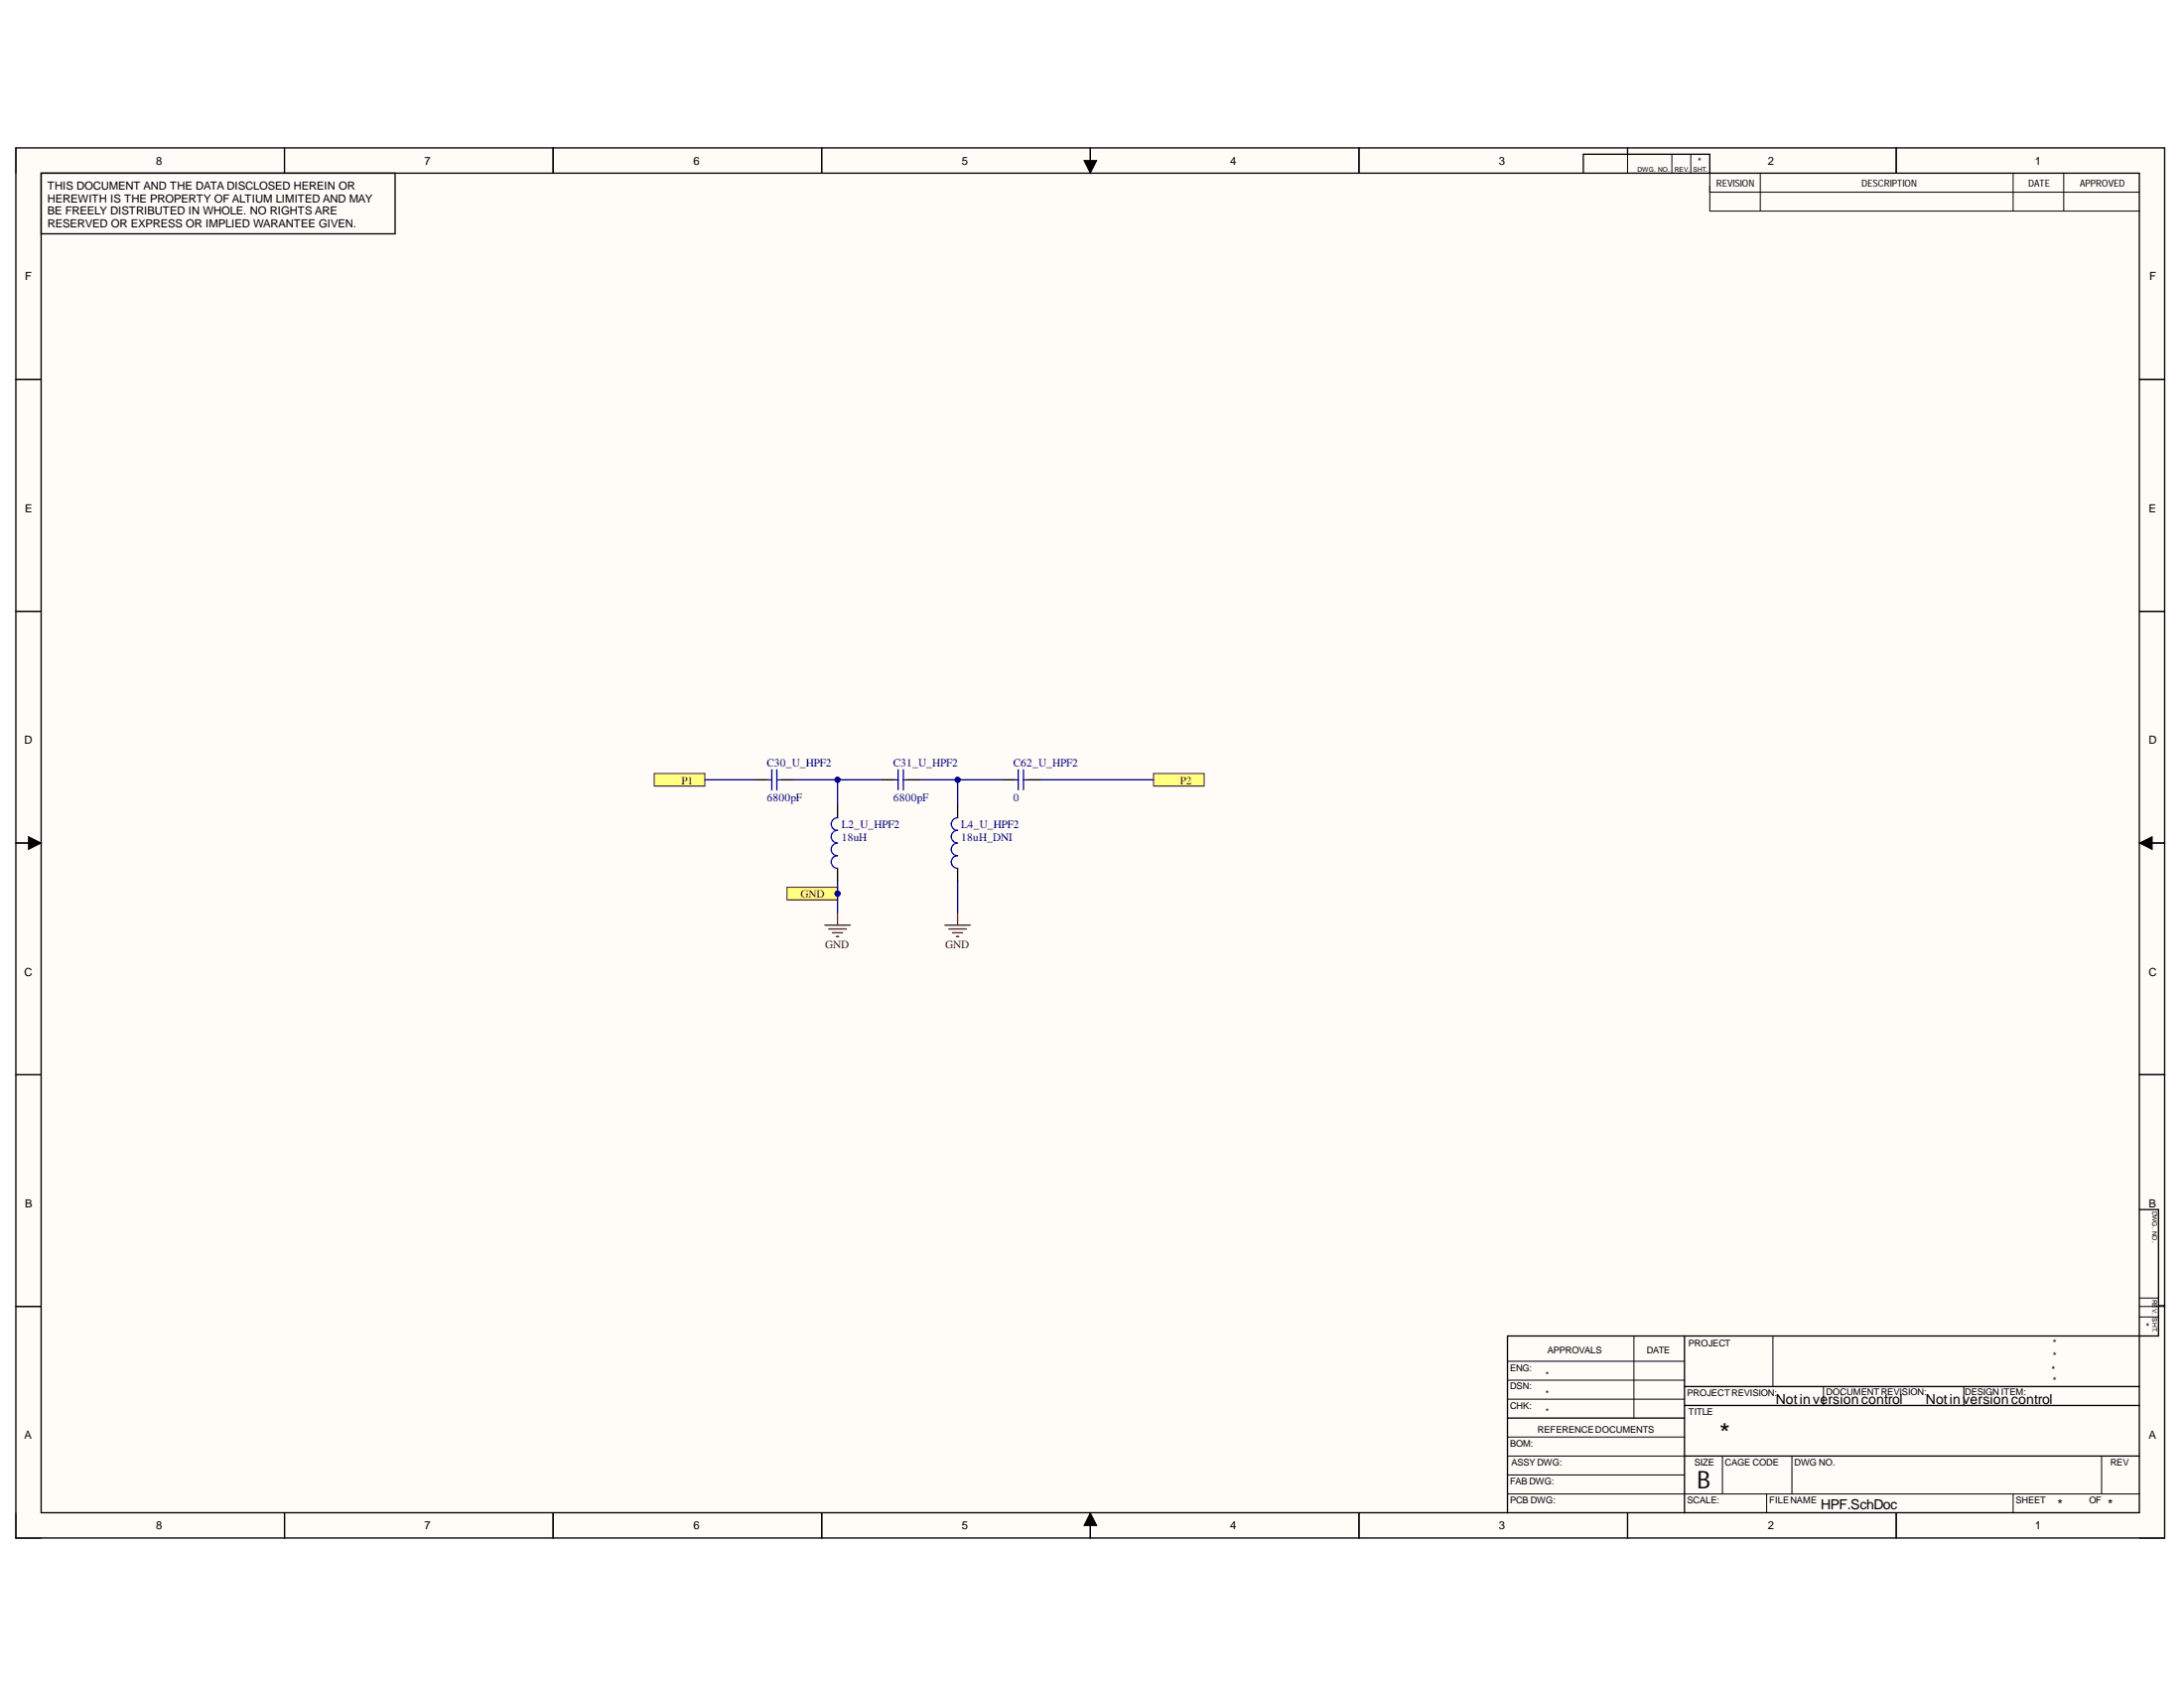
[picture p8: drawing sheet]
<svg xmlns="http://www.w3.org/2000/svg" width="279mm" height="216mm" viewBox="0 0 279 216" stroke-linecap="round" stroke-linejoin="round" font-family="sans-serif">
<g fill="#fffcf8">
<path d="M2 18.9h274.9v177.8h-274.9z" fill-rule="evenodd"/>
<path d="M5.3 22.1h268.4v171.4h-268.4z" fill-rule="evenodd"/>
</g>
<g fill="none" stroke="#000" stroke-width=".13">
<path d="M2 18.9v3.2M36.4 18.9v3.2M70.8 18.9v3.2M105.1 18.9v3.2M139.5 18.9v3.2M173.9 18.9v3.2M208.2 18.9v3.2M213.9 19.7v2.4M216.3 19.7v2.4M242.6 18.9v3.2M138.7 20.5h1.6l-.8 1.6zM218.7 22.1v4.9h55"/>
<path d="M218.7 24.6h55M225.2 22.1v4.9M257.5 22.1v4.9M264 22.1v4.9M2 48.5h3.3M273.7 48.5h3.2M2 78.2h3.3M273.7 78.2h3.2M2 107.8h3.3M3.6 107l1.7 .8-1.7 .8zM273.7 107.8l1.6-.8v1.6zM273.7 107.8h3.2"/>
<path d="M2 137.5h3.3M273.7 137.5h3.2M2 167.1h3.3M192.9 176.5h22.6M192.9 174.1h22.6M192.9 179h22.6M209 170.9v10.5M226.8 170.9v6.4M233.3 177.3v2.5M251.2 177.3v2.5M273.7 167.1h3.2M273.7 168.4h2.4"/>
<path d="M273.7 166h2.4M2 193.5v3.2h3.3M36.4 193.5v3.2M70.8 193.5v3.2M105.1 193.5v3.2M139.5 193.5l.8 1.6h-1.6zM139.5 193.5v3.2M173.9 193.5v3.2M192.9 191.1h80.8M192.9 186.2h22.6M192.9 183.8h22.6M192.9 188.7h22.6"/>
<path d="M208.2 193.5v3.2M220.4 186.2v4.9M226 191.1v2.4M229.2 186.2v4.9M242.6 193.5v3.2M257.5 191.1v2.4M268.9 186.2v4.9M273.7 196.7h3.2"/>
</g>
<g fill="none" stroke="#000" stroke-width=".17">
<path d="M2 18.9h274.9v177.8h-274.9zM36.4 18.9v3.2M70.8 18.9v3.2M105.1 18.9v3.2M139.5 18.9v3.2M173.9 18.9v3.2M208.2 18.9v.8M242.6 18.9v3.2M5.3 22.1h268.4v171.4h-268.4zM50.5 22.1v7.8h-45.2M202.6 22.1v-2.4h16.1v2.4M2 48.5h3.3"/>
<path d="M273.7 48.5h3.2M2 78.2h3.3M273.7 78.2h3.2M2 107.8h3.3M273.7 107.8h3.2M2 137.5h3.3M273.7 137.5h3.2M273.7 154.7h2.4v16.2h-83.2v22.6M2 167.1h3.3M215.5 177.3h58.2M215.5 170.9v22.6M215.5 179.8h58.2"/>
<path d="M276.1 167h.8M36.4 193.5v3.2M70.8 193.5v3.2M105.1 193.5v3.2M139.5 193.5v3.2M173.9 193.5v3.2M192.9 181.4h22.6M208.2 193.5v3.2M215.5 186.2h58.2M242.6 193.5v3.2"/>
</g>
<path d="M138.7 20.5h1.6l-.8 1.6zM3.6 107l1.7 .8-1.7 .8zM273.7 107.8l1.6-.8v1.6zM139.5 193.5l.8 1.6h-1.6z" fill="#000"/>
<path d="M83.7 98.9h6.5v1.6h-6.5z" fill-rule="evenodd" fill="#ffff80"/>
<path d="M83.7 98.9h6.5v1.6h-6.5z" fill="none" stroke="#800000" stroke-width=".13"/>
<path d="M147.6 98.9h6.4v1.6h-6.4z" fill-rule="evenodd" fill="#ffff80"/>
<path d="M147.6 98.9h6.4v1.6h-6.4z" fill="none" stroke="#800000" stroke-width=".13"/>
<path d="M105.5 118.3h3.3M106 118.8h2.3M106.5 119.3h1.3M107 119.8h.3M107.1 116.7v1.6" fill="none" stroke="#800000" stroke-width=".17"/>
<path d="M100.7 113.5h6.4v1.6h-6.4z" fill-rule="evenodd" fill="#ffff80"/>
<path d="M100.7 113.5h6.4v1.6h-6.4z" fill="none" stroke="#800000" stroke-width=".13"/>
<circle cx="107.1" cy="114.3" r=".32" fill="#000080"/>
<circle cx="107.1" cy="114.3" r=".32" fill="none" stroke="#000080" stroke-width=".13"/>
<path d="M90.2 99.7h6.4M101.5 99.7h11.3" fill="none" stroke="#000080" stroke-width=".17"/>
<circle cx="107.1" cy="99.7" r=".32" fill="#000080"/>
<circle cx="107.1" cy="99.7" r=".32" fill="none" stroke="#000080" stroke-width=".13"/>
<path d="M107.1 99.7v3.3" fill="none" stroke="#000080" stroke-width=".17"/>
<circle cx="107.1" cy="99.7" r=".32" fill="#000080"/>
<circle cx="107.1" cy="99.7" r=".32" fill="none" stroke="#000080" stroke-width=".13"/>
<path d="M107.1 112.7v4" fill="none" stroke="#000080" stroke-width=".17"/>
<circle cx="107.1" cy="114.3" r=".32" fill="#000080"/>
<circle cx="107.1" cy="114.3" r=".32" fill="none" stroke="#000080" stroke-width=".13"/>
<path d="M122.5 99.7v3.3M133 99.7h14.6M122.5 112.7v4" fill="none" stroke="#000080" stroke-width=".17"/>
<path d="M120.9 118.3h3.2M121.4 118.8h2.2M121.9 119.3h1.3M122.3 119.8h.4M122.5 116.7v1.6" fill="none" stroke="#800000" stroke-width=".17"/>
<circle cx="122.5" cy="99.7" r=".32" fill="#000080"/>
<circle cx="122.5" cy="99.7" r=".32" fill="none" stroke="#000080" stroke-width=".13"/>
<path d="M96.6 99.7h1.7M99.9 99.7h1.6M112.8 99.7h1.6M116 99.7h1.7M128.2 99.7h1.6M131.4 99.7h1.6M107.1 103v1.6M107.1 111.1v1.6M122.5 103v1.6M122.5 111.1v1.6" fill="none" stroke="#000" stroke-width=".17"/>
<g fill="none" stroke="#00f" stroke-width=".17">
<path d="M98.3 99.7h.4M98.7 98.4v2.6M99.4 99.7h.5M99.4 98.4v2.6M114.4 99.7h.5M114.9 98.4v2.6M115.6 98.4v2.6M115.6 99.7h.4M129.8 99.7h.5M130.3 98.4v2.6M130.9 99.7h.5M130.9 98.4v2.6"/>
<path d="M107.1 104.6a.81 .81 0 0 0-.8 .8 .81 .81 0 0 0 .8 .8 .81 .81 0 0 0-.8 .8 .81 .81 0 0 0 .8 .8 .81 .81 0 0 0-.8 .8 .81 .81 0 0 0 .8 .8 .81 .81 0 0 0-.8 .9 .81 .81 0 0 0 .8 .8M122.5 104.6a.81 .81 0 0 0-.8 .8 .81 .81 0 0 0 .8 .8 .81 .81 0 0 0-.8 .8 .81 .81 0 0 0 .8 .8 .81 .81 0 0 0-.8 .8 .81 .81 0 0 0 .8 .8 .81 .81 0 0 0-.8 .9 .81 .81 0 0 0 .8 .8"/>
</g>
<path d="M117.7 99.7h10.5" fill="none" stroke="#000080" stroke-width=".17"/>
<circle cx="122.5" cy="99.7" r=".32" fill="#000080"/>
<circle cx="122.5" cy="99.7" r=".32" fill="none" stroke="#000080" stroke-width=".13"/>
<text font-size="3.5" x="220" y="184.6">*</text>
<text font-size="3.1" x="217.1" y="190.4">B</text>
<g font-size="1.8">
<text x="227.2" y="179.6">Notinversioncontrol</text>
<text x="246.4" y="179.6">Notinversioncontrol</text>
<text x="232.9" y="193.1">HPF.SchDoc</text>
<text x="263.2" y="193.1">*</text>
<text x="269.6" y="193.1">*</text>
</g>
<g font-size="1.4">
<text x="20" y="21.1">8</text>
<text x="54.3" y="21.1">7</text>
<text x="88.7" y="21.1">6</text>
<text x="123.1" y="21.1">5</text>
<text x="157.4" y="21.1">4</text>
<text x="191.7" y="21.1">3</text>
<text x="226.2" y="21.1">2</text>
<text x="260.3" y="21.1">1</text>
<text x="6.1" y="24.3">THIS DOCUMENT AND THE DATA DISCLOSED HEREIN OR</text>
<text x="6.1" y="25.9">HEREWITH IS THE PROPERTY OF ALTIUM LIMITED AND MAY</text>
<text x="6.1" y="27.5">BE FREELY DISTRIBUTED IN WHOLE. NO RIGHTS ARE</text>
<text x="6.1" y="29.1">RESERVED OR EXPRESS OR IMPLIED WARANTEE GIVEN.</text>
<text x="3.2" y="35.8">F</text>
<text x="275" y="35.8">F</text>
<text x="3.2" y="65.5">E</text>
<text x="274.9" y="65.5">E</text>
<text x="3.1" y="95.1">D</text>
<text x="274.9" y="95.1">D</text>
<text x="3.1" y="124.8">C</text>
<text x="274.9" y="124.8">C</text>
<text x="3.2" y="154.4">B</text>
<text x="274.9" y="154.4">B</text>
<text x="3.1" y="184.1">A</text>
<text x="274.9" y="184.1">A</text>
<text x="20" y="195.6">8</text>
<text x="54.3" y="195.6">7</text>
<text x="88.7" y="195.6">6</text>
<text x="123.1" y="195.6">5</text>
<text x="157.4" y="195.6">4</text>
<text x="191.7" y="195.6">3</text>
<text x="226.2" y="195.6">2</text>
<text x="260.3" y="195.6">1</text>
</g>
<g font-size="1.4" fill="#800000">
<text x="87.2" y="100.3">P1</text>
<text x="151" y="100.3">P2</text>
<text x="102.4" y="114.8">GND</text>
<text x="105.6" y="121.2">GND</text>
<text x="120.9" y="121.2">GND</text>
</g>
<g font-size="1.4" fill="#000080">
<text x="98.1" y="98">C30_U_HPF2</text>
<text x="114.3" y="98">C31_U_HPF2</text>
<text x="129.7" y="98">C62_U_HPF2</text>
<text x="98.1" y="102.5">6800pF</text>
<text x="107.7" y="105.9">L2_U_HPF2</text>
<text x="107.7" y="107.5">18uH</text>
<text x="114.3" y="102.5">6800pF</text>
<text x="123" y="105.9">L4_U_HPF2</text>
<text x="123" y="107.5">18uH_DNI</text>
<text x="129.7" y="102.5">0</text>
</g>
<g font-size="1.3">
<text x="217.2" y="21.1">*</text>
<text x="219.6" y="23.8">REVISION</text>
<text x="238.2" y="23.8">DESCRIPTION</text>
<text x="259.5" y="23.8">DATE</text>
<text x="266.1" y="23.8">APPROVED</text>
<text x="262.6" y="172.2">*</text>
<text x="262.6" y="173.9">*</text>
<text x="274" y="169.2" transform="rotate(90 274 169.2)">*</text>
<text x="262.4" y="175.6">*</text>
<text x="262.6" y="177">*</text>
</g>
<g font-size="1.2">
<text x="198" y="173.1">APPROVALS</text>
<text x="210.7" y="173.1">DATE</text>
<text x="216" y="172.2">PROJECT</text>
<text x="193.2" y="175.3">ENG:</text>
<text x="193.2" y="177.7">DSN:</text>
<text x="197.7" y="176.3">*</text>
<text x="197.7" y="178.7">*</text>
<text x="215.8" y="178.6">PROJECTREVISION:</text>
<text x="233.6" y="178.4">DOCUMENTREVISION:</text>
<text x="251.4" y="178.4">DESIGN ITEM:</text>
<text x="193.2" y="180.2">CHK:</text>
<text x="193.2" y="185">BOM:</text>
<text x="196.7" y="183.2">REFERENCEDOCUMENTS</text>
<text x="197.7" y="181">*</text>
<text x="216" y="181">TITLE</text>
<text x="193.2" y="189.9">FAB DWG:</text>
<text x="193.3" y="187.4">ASSY DWG:</text>
<text x="216.8" y="187.4">SIZE</text>
<text x="220.7" y="187.4">CAGE CODE</text>
<text x="229.5" y="187.4">DWG NO.</text>
<text x="270" y="187.4">REV</text>
<text x="193.2" y="192.3">PCB DWG:</text>
<text x="215.8" y="192.3">SCALE:</text>
<text x="226.3" y="192.3">FILENAME</text>
<text x="257.9" y="192.3">SHEET</text>
<text x="267.3" y="192.3">OF</text>
</g>
<g font-size=".8">
<text x="209.5" y="22">DWG. NO.</text>
<text x="214.2" y="22">REV.</text>
<text x="216.6" y="22">SHT.</text>
<text x="275.4" y="154.9" transform="rotate(90 275.4 154.9)">DWG. NO.</text>
<text x="275.4" y="166.2" transform="rotate(90 275.4 166.2)">REV.</text>
<text x="275.4" y="168.6" transform="rotate(90 275.4 168.6)">SHT.</text>
</g>
</svg>
